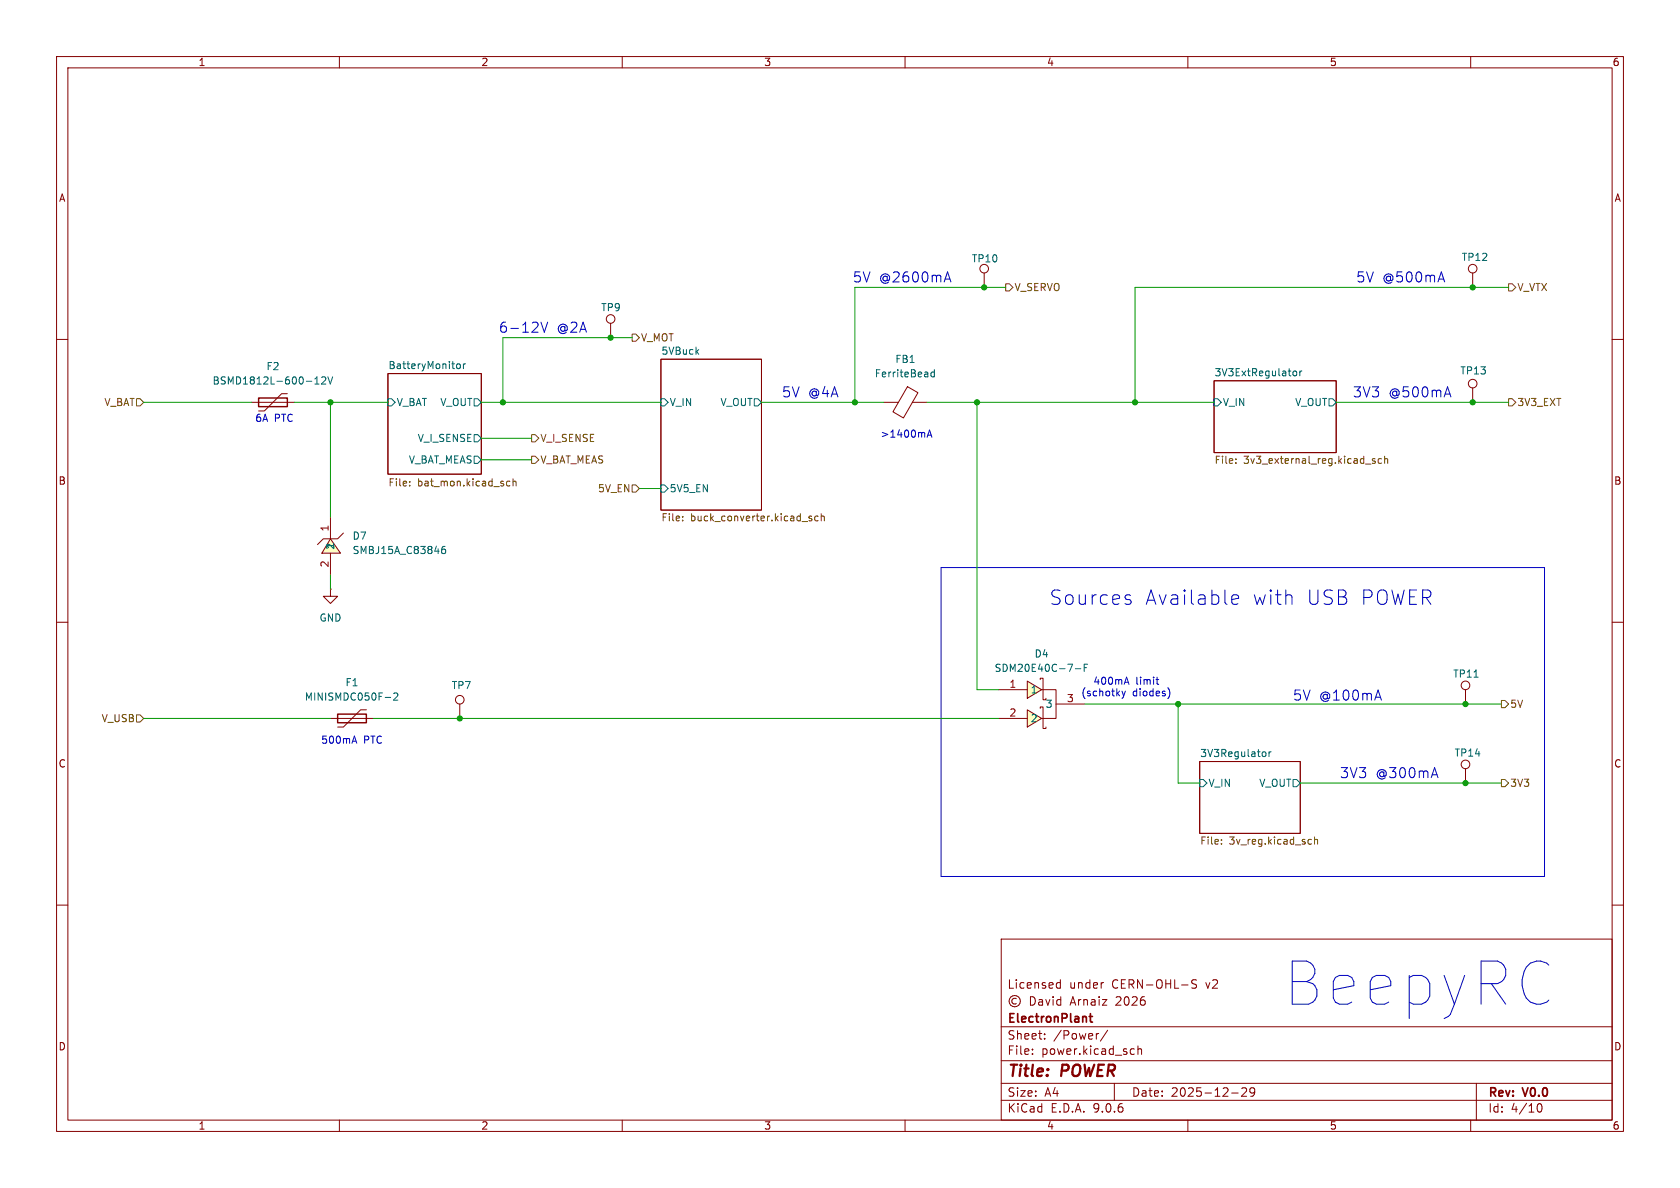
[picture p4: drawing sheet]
<svg xmlns="http://www.w3.org/2000/svg" width="297mm" height="210mm" viewBox="0 0 297 210" stroke-linecap="round" stroke-linejoin="round" font-family="sans-serif">
<g fill="none" stroke="#840000" stroke-width=".18">
<path d="M10 10h277v190h-277zM12 12h273v186h-273zM60 10v2M110 10v2M160 10v2M210 10v2M260 10v2M10 60h2M68.6 66h16.5v17.8h-16.5zM116.8 63.5h17.8v26.7h-17.8zM214.6 67.3h21.6v12.7h-21.6zM285 60h2"/>
<path d="M10 110h2M285 110h2M212.1 134.6h17.8v12.7h-17.8zM10 160h2M177 166h108v32h-108zM179.7 176.6a.52 .52 0 0 0-.8 .4 .52 .52 0 0 0 .8 .4M182.2 176.2a.76 .76 0 0 1 .8 .7 .76 .76 0 0 1-.8 .8zM183.7 176.8h.5l.1 .9M184.3 177.1h-.5a.29 .29 0 0 0-.2 .3 .29 .29 0 0 0 .2 .3l.5-.1M184.9 176.7l.3 1 .4-1M186.2 176.2v.1M186.2 176.7v1"/>
<path d="M186.9 174.6h.6M186.9 173.8h.6M187.5 173.2v1.5M187.5 176.8l-.4-.1-.3 .3v.4l.2 .2h.5M187.5 176.2v1.5M195 173.7h.1M211.5 173.3l-.5-.1-.3 .1v.5l.7 .3 .1 .3-.3 .3-.5-.1M285 160h2M60 198v2M110 198v2M160 198v2M177 194.5h108"/>
<path d="M177 191.5h108M177 187.5h108M177 181.5h108M182.5 186.3v.1M182.5 185.5v.1M184.7 183.6v.1M184.7 182.8v.1M194.2 182.7l-.2 .1M195.8 182.1l-1.3 2M197 191.5v3M200.1 185.4l.4 .1M200.5 186.3l-.4 .1"/>
<path d="M201.2 185.5l.2-.1 .3 .1 .1 .9M201.2 184.9v1.5M210 198v2M217.7 193.2h1.2M219.5 192.4l.6-.1 .2 .1 .1 .3-.9 1.1h.9M221.8 192.9l-.3 .3h-.3l-.2-.3 .1-.5 .4-.1 .2 .1a.99 .99 0 0 1-.3 1.4h-.3M260 198v2M261 191.5v6.5M271.7 195.7l.2-.5 .2-.1a.81 .81 0 0 1 .6 .6 .81 .81 0 0 1-.3 .8h-.4l-.3-.5"/>
<circle cx="179.4" cy="177" r="1"/>
</g>
<path d="M192.6 179.7h.5M192.8 179.2v1.3l.3 .2" fill="none" stroke="#840000" stroke-width=".3"/>
<g fill="none" stroke="#006464" stroke-width=".18">
<path d="M68.6 70.5h.6l.6 .6-.6 .7h-.6zM80.8 64.4l.3-.1 .3 .3v.3l-.3 .3-.3-.1-.1-.2zM81.9 64.3v.9M82.3 64.3l-.4 .3M83.8 70.5h.7l.6 .6-.6 .7h-.7zM83.8 76.8h.7l.6 .7-.6 .6h-.7zM116.8 70.5h.7l.6 .6-.6 .7h-.7zM133.3 70.5h.7l.6 .6-.6 .7h-.7zM214.6 70.5h.7l.6 .6-.6 .7h-.7zM228.6 65.8l.2-.2h.3l.1 .2-.1 .6h-.3l-.2-.2M229.8 65.6v.8M230.2 65.6l-.4 .2"/>
<path d="M234.9 70.5h.7l.6 .6-.6 .7h-.7zM83.8 80.6h.7l.6 .7-.6 .6h-.7zM116.8 85.7h.7l.6 .7-.6 .6h-.7zM212.1 137.8h.6l.7 .6-.7 .7h-.6zM223.4 132.9l.3 .1 .1 .1-.1 .5-.3 .1M224.3 132.9v.8M224.7 132.9l-.4 .2M228.6 137.8h.6l.7 .6-.7 .7h-.6z"/>
</g>
<g fill="none" stroke="#725600" stroke-width=".18">
<path d="M72.4 85.8v.1M72.4 85.1v.1M89.5 85.7l.3 .2 .3-.1M90.1 85.1h-.3l-.3 .2M90.7 85.2l.2-.1h.3v.8M90.7 84.6v1.3M120.7 92v.1M120.7 91.3v.1M143 91.5l.5 .3-.1 .3-.4-.1M143.5 91.3l-.3-.1-.2 .2M144.6 91.3l-.3-.1-.3 .3 .2 .5h.4M145.2 91.4l.2-.2 .3 .1v.8"/>
<path d="M145.2 90.8v1.3M218.5 81.8v.1M218.5 81.1v.2M243.1 81.1h-.3l-.2 .2 .1 .1 .4 .2v.3h-.5M244.2 81.1h-.3l-.3 .2 .2 .6h.4M244.8 81.2l.2-.1h.3v.8M244.8 80.6v1.3M215.9 149.1v.1M215.9 148.4v.2M231.5 148.4h.3M231.8 149.2h-.3M232.4 148.5l.2-.1h.3v.8"/>
<path d="M232.4 148v1.2"/>
</g>
<path d="M58.4 95.3l1.8 2.5h-3.3z" fill="#ffffc2"/>
<g fill="none" stroke="#840000" stroke-width=".18">
<path d="M174 48.3v2.5M58.4 95.3l1.8 2.5h-3.3zM58.4 91.4v3.9M58.4 97.8v3.8M60.7 94.2l-1 1.1h-2.6l-1 1M259.1 121.9v2.6M259.1 135.9v2.5"/>
<circle cx="174" cy="47.5" r=".76"/>
<circle cx="259.1" cy="135.1" r=".76"/>
<circle cx="259.1" cy="121.2" r=".76"/>
</g>
<path d="M78.7 96.6h-.4a.86 .86 0 0 0 0 1.3l.4-.2 .1-.4-.3-.2h-.3l-.1 .2M260.6 119.7h.7" fill="none" stroke="#006464" stroke-width=".18"/>
<g fill="#ffffc2">
<path d="M181.6 125.5l2.5 1.5-2.5 1.5z"/>
<path d="M181.6 120.4l2.5 1.5-2.5 1.5z"/>
</g>
<g fill="none" stroke="#840000" stroke-width=".18">
<path d="M107.9 57.2v2.5M260.3 48.3v2.5M44.4 71.1h7.7M50.8 69.6h-1l-3.1 3h-1M156.2 71.1h2.6M160.4 68.4l1.9 1-2.6 4.5-1.8-1.1zM161.3 71.1h2.5M260.3 68.6v2.5M58.4 104.1v1.3h1.3l-1.3 1.3-1.3-1.3h1.3M58.4 104.1h.1M58.4 127h7.6M64.8 125.5h-1l-3.1 3h-1"/>
<path d="M81.3 124.5v2.5M176.5 127h5.1M176.5 121.9h5.1M181.6 125.5l2.5 1.5-2.5 1.5zM181.6 120.4l2.5 1.5-2.5 1.5zM183.9 125.2v-.2h.5v3.8h.5v-.3M183.9 120.1v-.2h.5v3.8h.5v-.3M184.1 121.9h2.6v5.1h-2.6M186.7 124.5h5.1"/>
<circle cx="107.9" cy="56.4" r=".76"/>
<circle cx="260.4" cy="47.5" r=".76"/>
<circle cx="260.4" cy="67.8" r=".76"/>
<circle cx="81.3" cy="123.7" r=".76"/>
</g>
<path d="M55.7 67.9h.7M55.7 67l.3-.4v1.3M56.9 66.7l.5-.1 .2 .4-.8 .9h.8M58 66.6l.4 1.3 .4-1.3M165.2 65.8h-.4l-.2 .2 .1 .6h.5M165.2 65.3v1.3M190.1 118.2h1M191.7 118h.4M192.3 117.4h-.6v1.3M68.1 123.3h1M69.6 122.6l.5-.1 .2 .4-.8 .9h.8" fill="none" stroke="#006464" stroke-width=".18"/>
<path d="M45.7 70.4h5.1v1.5h-5.1zM59.7 126.2h5.1v1.6h-5.1z" fill="none" stroke="#840000" stroke-width=".25"/>
<path d="M111.8 59.1h.6l.6 .6-.6 .6h-.6zM177.8 50.2h.6l.7 .6-.7 .6h-.6zM266.7 50.2h.6l.7 .6-.7 .6h-.6zM24.1 70.5h.7l.6 .6-.6 .7h-.7zM94 76.8h.6l.6 .7-.6 .6h-.6zM266.7 70.5h.6l.7 .6-.7 .7h-.6zM94 80.6h.6l.6 .7-.6 .6h-.6zM111.8 85.7h.6l.6 .7-.6 .6h-.6zM24.1 126.4h.7l.6 .6-.6 .6h-.7zM265.4 137.8h.7l.6 .6-.6 .7h-.7zM265.4 123.8h.7l.6 .7-.6 .6h-.7z" fill="none" stroke="#725600" stroke-width=".18"/>
<g fill="none" stroke="#0000c2" stroke-width=".18">
<path d="M95.6 57l.6 1.7 .6-1.7M167.5 48.1l.6 1.7M163.9 77.3l.4-1.3 .4 1.3M164 76.9h.6M166.4 100.3h106.6v54.6h-106.6zM199.2 119.7l.4 1.3M199.3 106l.6 .1 .1 .4-.4 .3h-.5M199.3 105.1l.6 .2M204.5 119.7v1.1l.4 .2M217.8 106.5l.3 .3 .8-.1M217.8 105.5l.3-.4h.5l.4 .4v.2l-1.2 .3M62.4 131h.6"/>
<path d="M62.7 130.1l.4 1.3M198.3 122.2l.4 .8M198.7 123l-.4 .4M198.9 120.6h.6M199 122.2l-.3 .8M204.4 120.1h.5M206.5 121.6a1.46 1.46 0 0 1 0 1.9"/>
</g>
<g fill="none" stroke="#009600" stroke-width=".18">
<path d="M111.8 59.7h-22.9v11.4M177.8 50.8h-26.7v20.3M266.7 50.8h-66v20.3M25.4 71.1h19M52.1 71.1h16.5M58.4 71.1v20.3M85.1 71.1h31.7M85.1 77.5h8.9M134.6 71.1h21.6M163.8 71.1h50.8M172.7 71.1v50.8h3.8M236.2 71.1h30.5"/>
<path d="M85.1 81.3h8.9M113 86.4h3.8M58.4 101.6v2.5M25.4 127h33M66 127h110.5M191.8 124.5h73.6M208.3 124.5v13.9h3.8M229.9 138.4h35.5"/>
</g>
<g fill="#009600" stroke="#009600" stroke-width=".18">
<circle cx="81.3" cy="127" r=".46"/>
<circle cx="174" cy="50.8" r=".46"/>
<circle cx="172.7" cy="71.1" r=".46"/>
<circle cx="107.9" cy="59.7" r=".46"/>
<circle cx="88.9" cy="71.1" r=".46"/>
<circle cx="151.1" cy="71.1" r=".46"/>
<circle cx="58.4" cy="71.1" r=".46"/>
<circle cx="259.1" cy="124.5" r=".46"/>
<circle cx="260.3" cy="71.1" r=".46"/>
<circle cx="260.3" cy="50.8" r=".46"/>
<circle cx="208.3" cy="124.5" r=".46"/>
<circle cx="259.1" cy="138.4" r=".46"/>
<circle cx="200.7" cy="71.1" r=".46"/>
</g>
<text font-size="10.6" fill="#0000c2" x="227.2" y="178">BeepyRC</text>
<g font-size="3.5" fill="#0000c2">
<text x="185.5" y="107.2">Sources</text>
<text x="202.4" y="107.2">Available</text>
<text x="221.3" y="107.2">with</text>
<text x="230.8" y="107.2">USB POWER</text>
</g>
<g font-size="2.8" fill="#840000">
<text x="178" y="190.9">Title:</text>
<text x="187.7" y="190.9">POWER</text>
</g>
<g font-size="2.5" fill="#0000c2">
<text x="150.7" y="50.1">5V @2600mA</text>
<text x="239.7" y="50.1">5V @500mA</text>
<text x="88.1" y="59">6-12V</text>
<text x="98.4" y="59">@2A</text>
<text x="138.2" y="70.5">5V @4A</text>
<text x="239.1" y="70.5">3V3</text>
<text x="245.5" y="70.5">@500mA</text>
<text x="228.5" y="124.1">5V @100mA</text>
<text x="236.8" y="137.8">3V3</text>
<text x="243.2" y="137.8">@300mA</text>
</g>
<g font-size="2.1" fill="#840000">
<text x="178" y="175">Licensed</text>
<text x="189" y="175">under</text>
<text x="189.2" y="178">Arnaiz</text>
<text x="196.6" y="175">CERN-OHL-S</text>
<text x="197.4" y="178">2026</text>
<text x="213.3" y="175">v2</text>
<text x="178" y="184">Sheet:</text>
<text x="178" y="181.2">ElectronPlant</text>
<text x="186.2" y="184">/Power/</text>
<text x="178" y="186.7">File:</text>
<text x="184.1" y="186.7">power.kicad_sch</text>
<text x="178" y="196.9">KiCad</text>
<text x="178" y="194.1">Size:</text>
<text x="184.7" y="194.1">A4</text>
<text x="185.7" y="196.9">E.D.A.</text>
<text x="193.3" y="196.9">9.0.6</text>
<text x="200" y="194.1">Date:</text>
<text x="207" y="194.1">2025-12-29</text>
<text x="263" y="194.3">Rev:</text>
<text x="263" y="196.9">Id:</text>
<text x="267.1" y="196.9">4/10</text>
<text x="269.4" y="194.3">V0.0</text>
</g>
<g font-size="1.8" fill="#840000">
<text x="35" y="11.9">1</text>
<text x="85" y="11.9">2</text>
<text x="135" y="11.9">3</text>
<text x="185" y="11.9">4</text>
<text x="235" y="11.9">5</text>
<text x="285" y="11.9">6</text>
<text x="10.3" y="35.9">A</text>
<text x="285.3" y="35.9">A</text>
<text x="10.3" y="85.9">B</text>
<text x="285.3" y="85.9">B</text>
<text x="10.3" y="135.9">C</text>
<text x="285.3" y="135.9">C</text>
<text x="10.3" y="185.9">D</text>
<text x="285.3" y="185.9">D</text>
<text x="35" y="199.9">1</text>
<text x="85" y="199.9">2</text>
<text x="135" y="199.9">3</text>
<text x="185" y="199.9">4</text>
<text x="235" y="199.9">5</text>
<text x="285" y="199.9">6</text>
</g>
<g font-size="1.8" fill="#006464">
<text x="171.7" y="46.6">TP10</text>
<text x="258.3" y="46.3">TP12</text>
<text x="106.2" y="55.2">TP9</text>
<text x="47" y="65.6">F2</text>
<text x="68.6" y="65.3">BatteryMonitor</text>
<text x="116.8" y="62.8">5VBuck</text>
<text x="158.2" y="64.4">FB1</text>
<text x="37.5" y="68.2">BSMD1812L-600-12V</text>
<text x="70" y="72">V_BAT</text>
<text x="77.7" y="72">V_OUT</text>
<text x="118.3" y="72">V_IN</text>
<text x="127.3" y="72">V_OUT</text>
<text x="154.6" y="66.9">FerriteBead</text>
<text x="214.6" y="66.6">3V3ExtRegulator</text>
<text x="216.1" y="72">V_IN</text>
<text x="228.9" y="72">V_OUT</text>
<text x="258.1" y="66.4">TP13</text>
<text x="72.2" y="82.1">V_BAT_MEAS</text>
<text x="73.8" y="78.3">V_I_SENSE</text>
<text x="118.3" y="87.2">5V5_EN</text>
<text x="62.2" y="95.6">D7</text>
<text x="59.3" y="97.2" transform="rotate(-90 59.3 97.2)">1</text>
<text x="62.2" y="98.1">SMBJ15A_C83846</text>
<text x="56.4" y="110.1">GND</text>
<text x="175.7" y="119">SDM20E40C-7-F</text>
<text x="182.8" y="116.4">D4</text>
<text x="256.8" y="120">TP11</text>
<text x="53.8" y="124.1">MINISMDC050F-2</text>
<text x="61" y="121.5">F1</text>
<text x="79.8" y="122">TP7</text>
<text x="182.1" y="122.8">1</text>
<text x="184.8" y="125.3">3</text>
<text x="182.1" y="127.9">2</text>
<text x="212.1" y="133.9">3V3Regulator</text>
<text x="257.1" y="134">TP14</text>
<text x="213.6" y="139.3">V_IN</text>
<text x="222.5" y="139.3">V_OUT</text>
</g>
<g font-size="1.8" fill="#725600">
<text x="179.3" y="51.7">V_SERVO</text>
<text x="268.2" y="51.7">V_VTX</text>
<text x="113.2" y="60.6">V_MOT</text>
<text x="18.4" y="72">V_BAT</text>
<text x="268.2" y="72">3V3_EXT</text>
<text x="95.4" y="82.1">V_BAT_MEAS</text>
<text x="95.4" y="78.3">V_I_SENSE</text>
<text x="214.6" y="82.3">File:</text>
<text x="219.9" y="82.3">3v3_external_reg.kicad_sch</text>
<text x="68.6" y="86.3">File:</text>
<text x="73.8" y="86.3">bat_mon.kicad_sch</text>
<text x="105.6" y="87.2">5V_EN</text>
<text x="116.8" y="92.5">File:</text>
<text x="122.1" y="92.5">buck_converter.kicad_sch</text>
<text x="266.9" y="125.3">5V</text>
<text x="17.9" y="127.9">V_USB</text>
<text x="266.9" y="139.3">3V3</text>
<text x="212.1" y="149.6">File:</text>
<text x="217.3" y="149.6">3v_reg.kicad_sch</text>
</g>
<g font-size="1.8" fill="#0000c2">
<text x="45" y="74.8">6A</text>
<text x="48.5" y="74.8">PTC</text>
<text x="155.6" y="77.6">&gt;1400mA</text>
<text x="191.1" y="123.3">(schotky</text>
<text x="193.2" y="121.3">400mA</text>
<text x="200.2" y="123.3">diodes)</text>
<text x="200.8" y="121.3">limit</text>
<text x="56.7" y="131.7">500mA</text>
<text x="64.3" y="131.7">PTC</text>
</g>
<g font-size="1.8" fill="#a90000">
<text x="58.2" y="94.1" transform="rotate(-90 58.2 94.1)">1</text>
<text x="58.2" y="100.4" transform="rotate(-90 58.2 100.4)">2</text>
<text x="178.4" y="121.7">1</text>
<text x="188.5" y="124.2">3</text>
<text x="178.4" y="126.7">2</text>
</g>
</svg>
